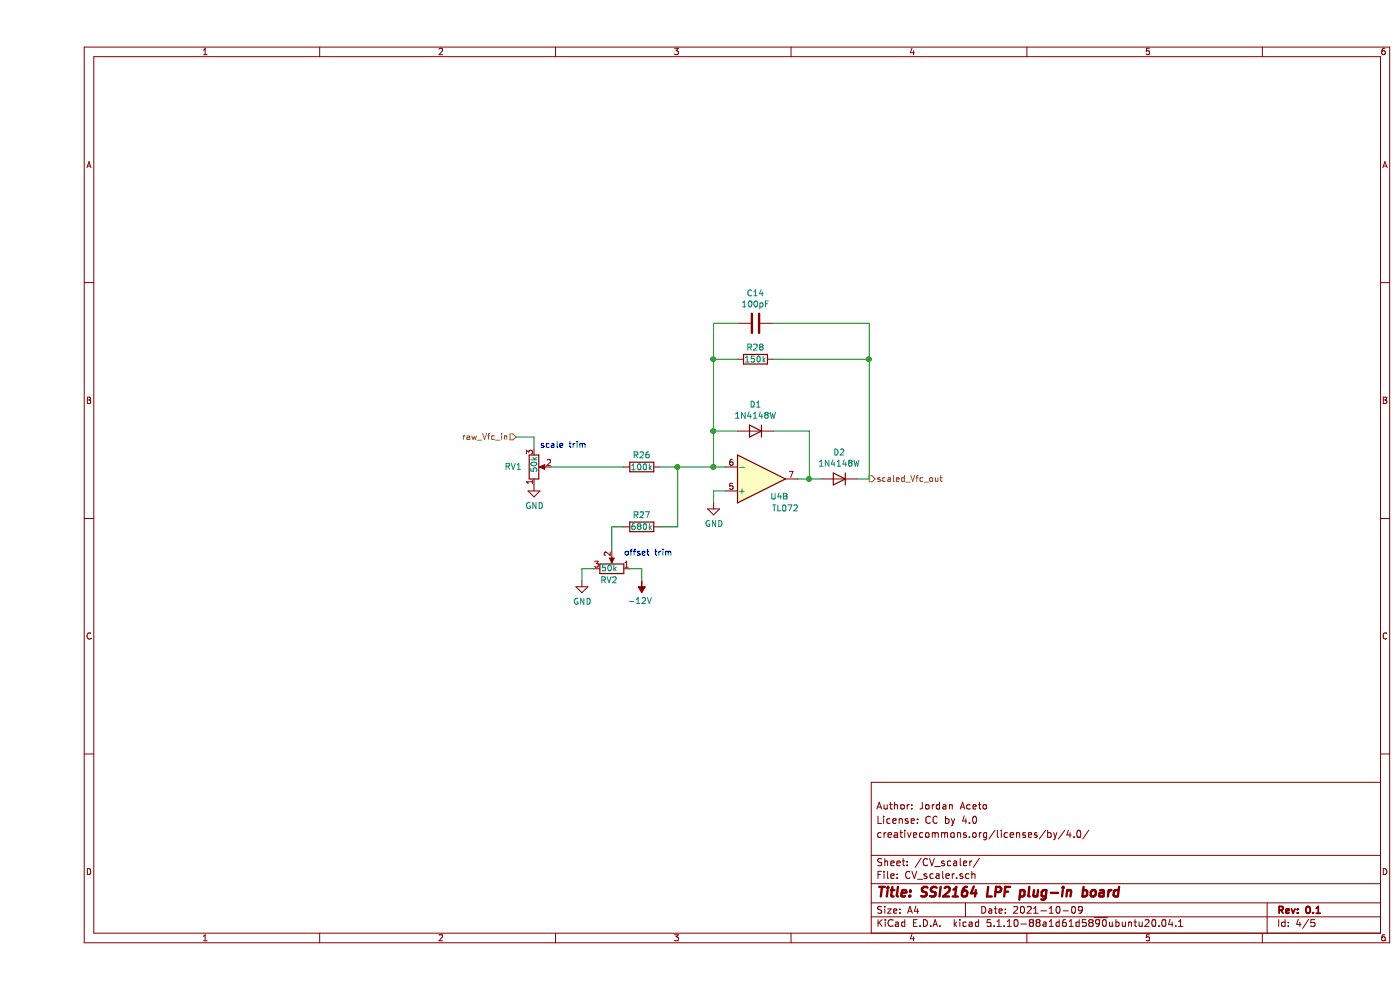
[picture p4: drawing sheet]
EESchema Schematic File Version 4
EELAYER 30 0
EELAYER END
$Descr A4 11693 8268
encoding utf-8
Sheet 4 5
Title "SSI2164 LPF plug-in board"
Date "2021-10-09"
Rev "0.1"
Comp ""
Comment1 "creativecommons.org/licenses/by/4.0/"
Comment2 "License: CC by 4.0"
Comment3 "Author: Jordan Aceto"
Comment4 ""
$EndDescr
$Comp
L Amplifier_Operational:TL072 U4
U 2 1
P 6050 4000
F 0 "U4" H 6200 4150 50  0000 C CNN
F 1 "TL072" H 6250 4250 50  0000 C CNN
F 2 "Package_SO:SOIC-8_3.9x4.9mm_P1.27mm" H 6050 4000 50  0001 C CNN
F 3 "http://www.ti.com/lit/ds/symlink/tl071.pdf" H 6050 4000 50  0001 C CNN
	2    6050 4000
	1    0    0    1   
$EndComp
$Comp
L Device:R R28
U 1 1
P 6000 3000
F 0 "R28" V 5900 3000 50  0000 C CNN
F 1 "150k" V 6000 3000 50  0000 C CNN
F 2 "Resistor_SMD:R_0603_1608Metric" V 5930 3000 50  0001 C CNN
F 3 "~" H 6000 3000 50  0001 C CNN
	1    6000 3000
	0    1    1    0   
$EndComp
$Comp
L Device:R_POT RV1
U 1 1
P 4150 3900
F 0 "RV1" H 4050 3900 50  0000 R CNN
F 1 "50k" V 4150 3950 50  0000 R CNN
F 2 "Potentiometer_THT:Potentiometer_Bourns_3296W_Vertical" H 4150 3900 50  0001 C CNN
F 3 "~" H 4150 3900 50  0001 C CNN
	1    4150 3900
	1    0    0    1   
$EndComp
$Comp
L Device:R_POT RV2
U 1 1
P 4800 4750
F 0 "RV2" V 4700 4800 50  0000 R CNN
F 1 "50k" V 4800 4800 50  0000 R CNN
F 2 "Potentiometer_THT:Potentiometer_Bourns_3296W_Vertical" H 4800 4750 50  0001 C CNN
F 3 "~" H 4800 4750 50  0001 C CNN
	1    4800 4750
	0    1    -1   0   
$EndComp
$Comp
L Device:R R26
U 1 1
P 5050 3900
F 0 "R26" V 4950 3900 50  0000 C CNN
F 1 "100k" V 5050 3900 50  0000 C CNN
F 2 "Resistor_SMD:R_0603_1608Metric" V 4980 3900 50  0001 C CNN
F 3 "~" H 5050 3900 50  0001 C CNN
	1    5050 3900
	0    1    1    0   
$EndComp
$Comp
L Device:R R27
U 1 1
P 5050 4400
F 0 "R27" V 4950 4400 50  0000 C CNN
F 1 "680k" V 5050 4400 50  0000 C CNN
F 2 "Resistor_SMD:R_0603_1608Metric" V 4980 4400 50  0001 C CNN
F 3 "~" H 5050 4400 50  0001 C CNN
	1    5050 4400
	0    1    1    0   
$EndComp
$Comp
L power:GND #PWR025
U 1 1
P 5650 4200
F 0 "#PWR025" H 5650 3950 50  0001 C CNN
F 1 "GND" H 5655 4027 50  0000 C CNN
F 2 "" H 5650 4200 50  0001 C CNN
F 3 "" H 5650 4200 50  0001 C CNN
	1    5650 4200
	1    0    0    -1  
$EndComp
Wire Wire Line
	5650 4200 5650 4100
Wire Wire Line
	5650 4100 5750 4100
Wire Wire Line
	5750 3900 5650 3900
Wire Wire Line
	5650 3900 5650 3600
Wire Wire Line
	5650 3000 5850 3000
Wire Wire Line
	5650 3900 5350 3900
Connection ~ 5650 3900
Wire Wire Line
	5200 4400 5350 4400
Wire Wire Line
	5350 4400 5350 3900
Connection ~ 5350 3900
Wire Wire Line
	5350 3900 5200 3900
Wire Wire Line
	4800 4600 4800 4400
Wire Wire Line
	4800 4400 4900 4400
Wire Wire Line
	4300 3900 4900 3900
$Comp
L power:GND #PWR022
U 1 1
P 4150 4050
F 0 "#PWR022" H 4150 3800 50  0001 C CNN
F 1 "GND" H 4155 3877 50  0000 C CNN
F 2 "" H 4150 4050 50  0001 C CNN
F 3 "" H 4150 4050 50  0001 C CNN
	1    4150 4050
	1    0    0    -1  
$EndComp
$Comp
L power:GND #PWR023
U 1 1
P 4550 4850
F 0 "#PWR023" H 4550 4600 50  0001 C CNN
F 1 "GND" H 4555 4677 50  0000 C CNN
F 2 "" H 4550 4850 50  0001 C CNN
F 3 "" H 4550 4850 50  0001 C CNN
	1    4550 4850
	1    0    0    -1  
$EndComp
Wire Wire Line
	4550 4850 4550 4750
Wire Wire Line
	4550 4750 4650 4750
$Comp
L power:-12V #PWR024
U 1 1
P 5050 4850
F 0 "#PWR024" H 5050 4950 50  0001 C CNN
F 1 "-12V" H 5065 5023 50  0000 C CNN
F 2 "" H 5050 4850 50  0001 C CNN
F 3 "" H 5050 4850 50  0001 C CNN
	1    5050 4850
	-1   0    0    1   
$EndComp
Wire Wire Line
	5050 4850 5050 4750
Wire Wire Line
	5050 4750 4950 4750
$Comp
L Device:C C14
U 1 1
P 6000 2700
F 0 "C14" V 5748 2700 50  0000 C CNN
F 1 "100pF" V 5839 2700 50  0000 C CNN
F 2 "Capacitor_SMD:C_0603_1608Metric" H 6038 2550 50  0001 C CNN
F 3 "~" H 6000 2700 50  0001 C CNN
	1    6000 2700
	0    1    1    0   
$EndComp
Wire Wire Line
	5850 2700 5650 2700
Wire Wire Line
	5650 2700 5650 3000
Connection ~ 5650 3000
Text HLabel 4000 3650 0    50   Input ~ 0
raw_Vfc_in
Wire Wire Line
	4000 3650 4150 3650
Wire Wire Line
	4150 3650 4150 3750
Text HLabel 6950 4000 2    50   Output ~ 0
scaled_Vfc_out
Text Notes 4200 3750 0    50   ~ 0
scale trim
Text Notes 4900 4650 0    50   ~ 0
offset trim
$Comp
L Diode:1N4148W D1
U 1 1
P 6000 3600
F 0 "D1" H 6000 3383 50  0000 C CNN
F 1 "1N4148W" H 6000 3474 50  0000 C CNN
F 2 "Diode_SMD:D_SOD-123" H 6000 3425 50  0001 C CNN
F 3 "https://www.vishay.com/docs/85748/1n4148w.pdf" H 6000 3600 50  0001 C CNN
	1    6000 3600
	-1   0    0    1   
$EndComp
$Comp
L Diode:1N4148W D2
U 1 1
P 6700 4000
F 0 "D2" H 6700 3783 50  0000 C CNN
F 1 "1N4148W" H 6700 3874 50  0000 C CNN
F 2 "Diode_SMD:D_SOD-123" H 6700 3825 50  0001 C CNN
F 3 "https://www.vishay.com/docs/85748/1n4148w.pdf" H 6700 4000 50  0001 C CNN
	1    6700 4000
	-1   0    0    1   
$EndComp
Wire Wire Line
	6550 4000 6450 4000
Wire Wire Line
	6450 4000 6450 3600
Wire Wire Line
	6450 3600 6150 3600
Connection ~ 6450 4000
Wire Wire Line
	6450 4000 6350 4000
Wire Wire Line
	5850 3600 5650 3600
Connection ~ 5650 3600
Wire Wire Line
	5650 3600 5650 3000
Wire Wire Line
	6850 4000 6950 4000
Wire Wire Line
	6950 4000 6950 3000
Wire Wire Line
	6950 2700 6150 2700
Wire Wire Line
	6150 3000 6950 3000
Connection ~ 6950 3000
Wire Wire Line
	6950 3000 6950 2700
$EndSCHEMATC
